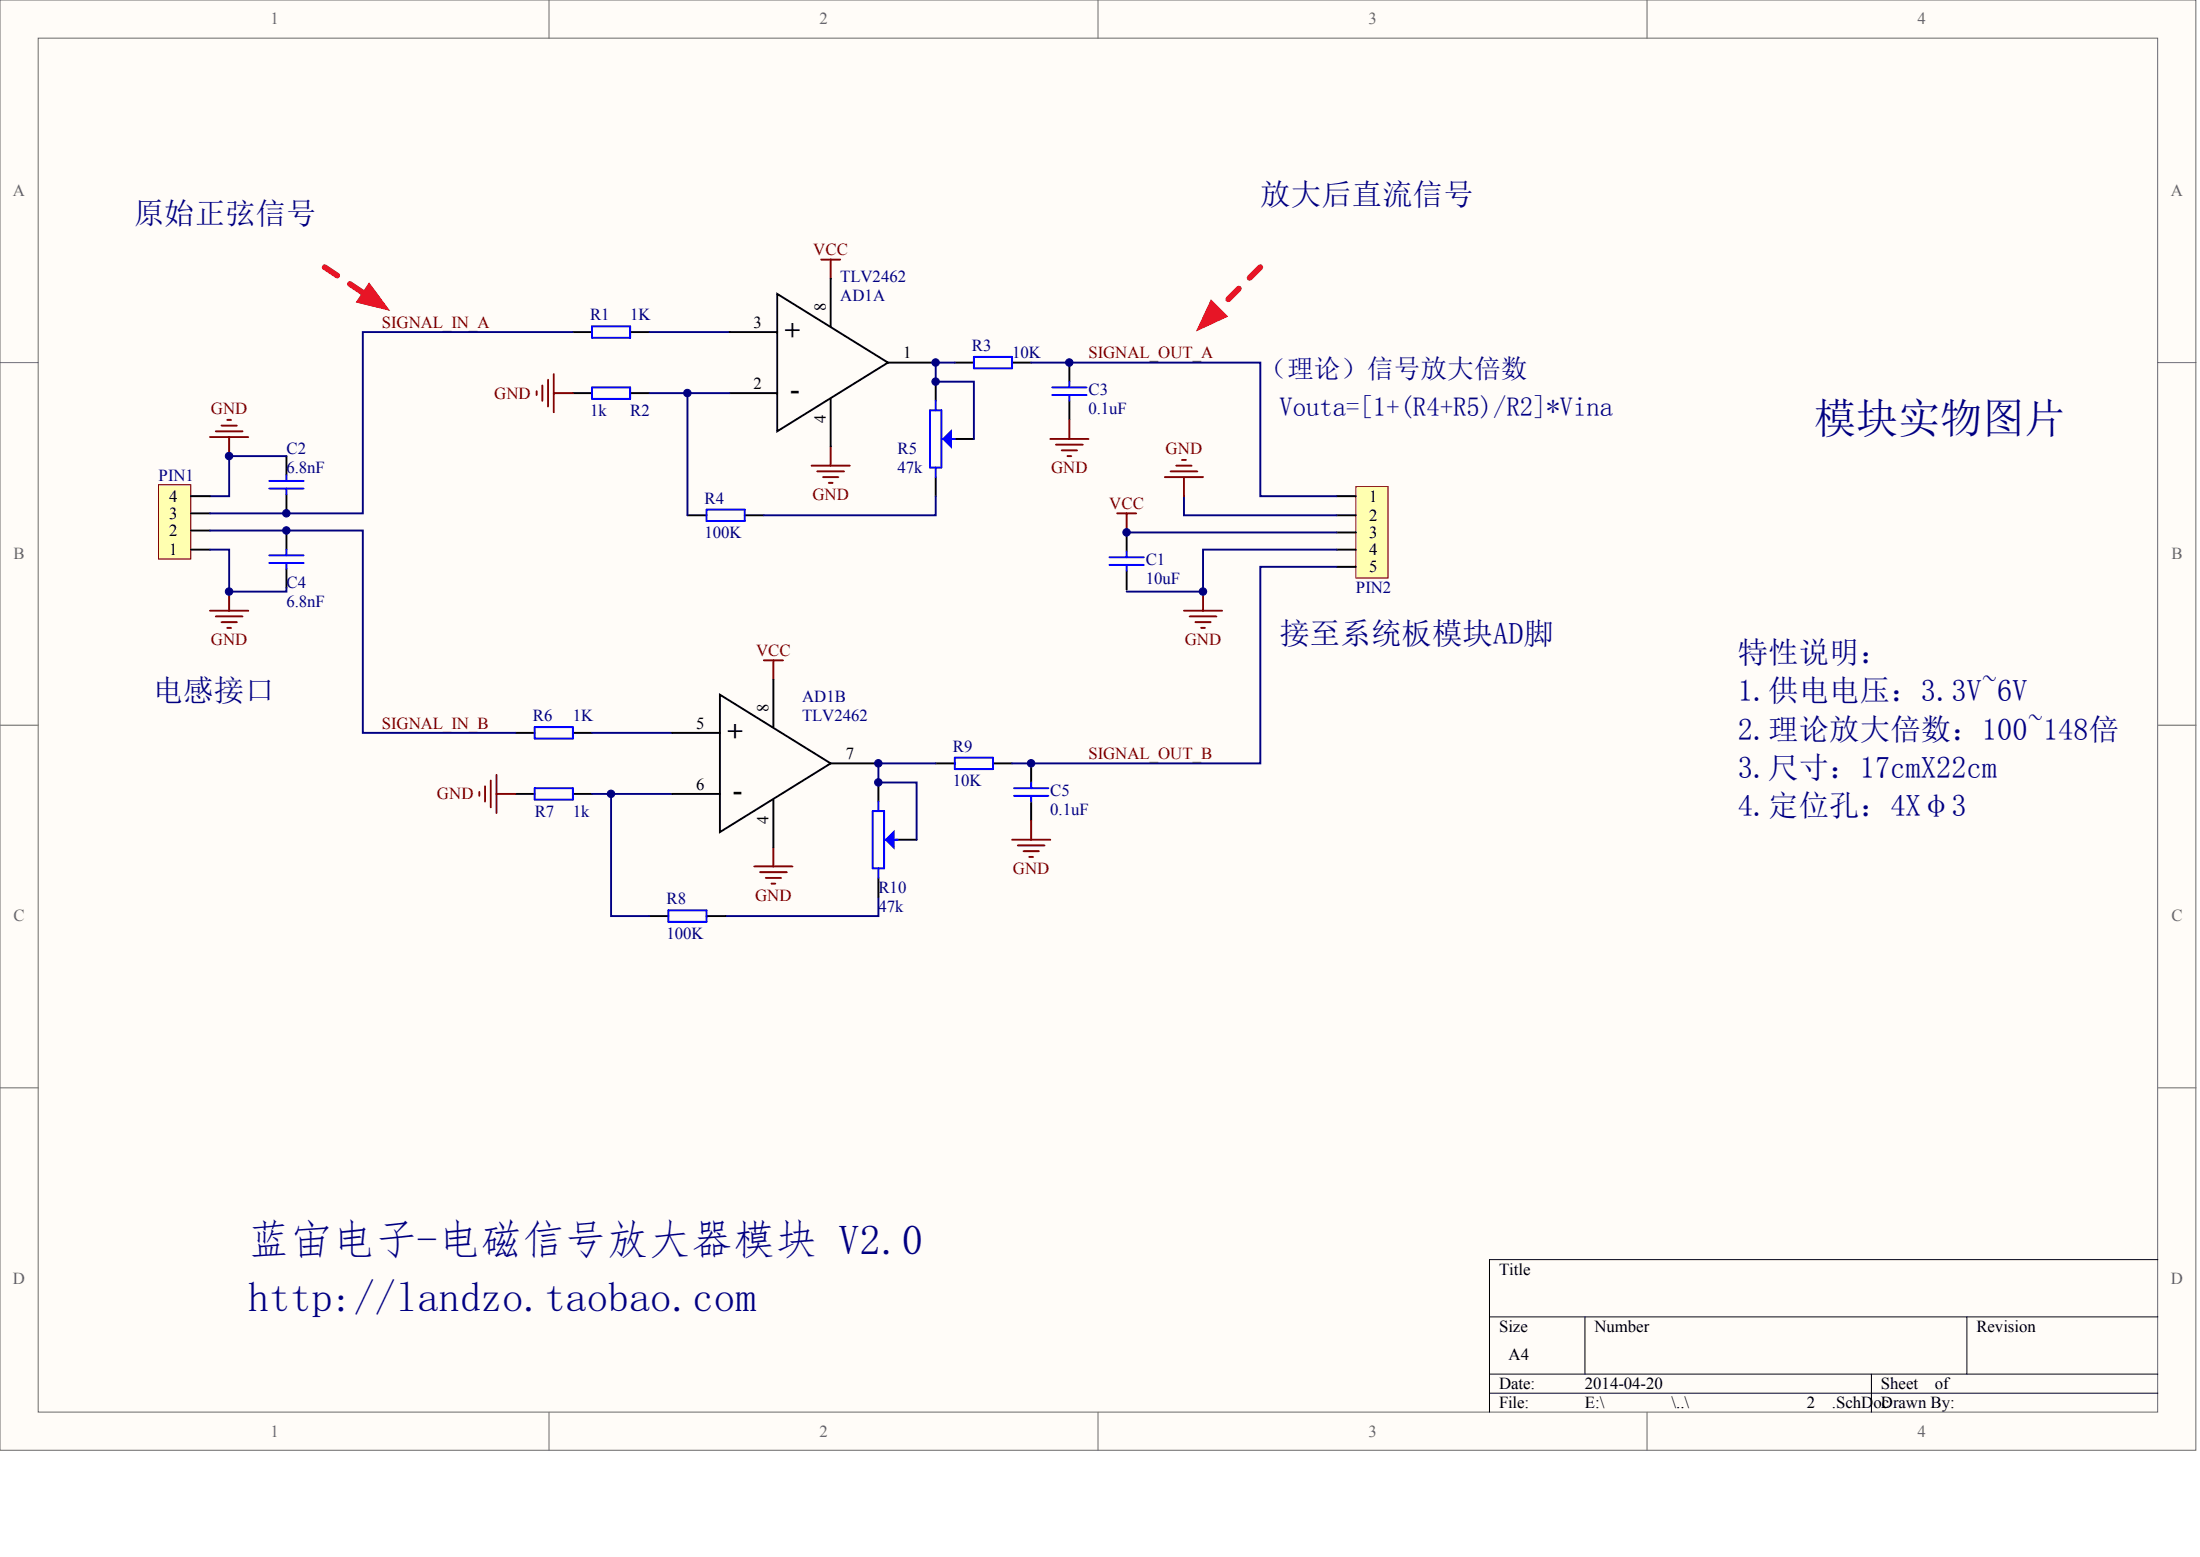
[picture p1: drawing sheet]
<svg xmlns="http://www.w3.org/2000/svg" width="840mm" height="594mm" viewBox="0 0 840 594" stroke-linecap="round" stroke-linejoin="round" font-family="sans-serif">
<g fill="#fffcf8" stroke="#696969" stroke-width=".38">
<path d="M0 0h838v553.4h-838z"/>
<path d="M14.6 14.6h808.8v524.2h-808.8z"/>
</g>
<path d="M209.5 0v14.6M419 0v14.6M628.6 0v14.6M0 138.4h14.6M823.5 138.4h14.6M0 276.7h14.6M823.5 276.7h14.6M0 415.1h14.6M823.5 415.1h14.6M209.5 538.9v14.5M419 538.9v14.5M628.6 538.9v14.5" fill="none" stroke="#696969" stroke-width=".38"/>
<path d="M823.5 480.6h-255.1v58.3M568.4 502.5h255.1M604.9 502.5v21.8M750.6 502.5v21.8M568.4 524.3h255.1M568.4 531.6h255.1M714.2 524.3v14.6" fill="none" stroke="#000" stroke-width=".38"/>
<g fill="none" stroke="#000" stroke-width=".73">
<path d="M296.6 112.1l42.3 26.3-42.3 26.2zM317 106.3v18.2M218.6 126.7h7.3M240.5 126.7h7.3M278.4 126.7h18.2M338.9 138.4h18.2M364.4 138.4h7.3M386.3 138.4h7.2M408.1 138.4v7.2M218.6 150h7.3M240.5 150h7.3M278.4 150h18.2"/>
<path d="M317 152.2v18.2M357.1 145.6v7.3M408.1 152.9v7.3M109.3 174v7.3M364.4 167.5h7.3M109.3 188.6v7.3M262.4 196.6h7.2M284.2 196.6h7.3M357.1 182v7.3M109.3 202.4v7.3M109.3 217v7.3M430 203.2v7.2"/>
<path d="M430 217.7v7.3M295.2 259.2v18.2M196.8 279.6h7.3M218.6 279.6h7.3M256.5 279.6h18.3M274.8 265.1l42.2 26.2-42.2 26.2zM317 291.3h18.2M335.2 298.6v7.2M357.1 291.3h7.3M379 291.3h7.3M393.5 291.3v7.3M196.8 302.9h7.3"/>
<path d="M218.6 302.9h7.3M256.5 302.9h18.3M295.2 305.1v18.2M393.5 305.8v7.3M335.2 335v7.3M342.5 320.4h7.3M247.8 349.5h7.3M269.6 349.5h7.3"/>
</g>
<g fill="none" stroke="#00f" stroke-width=".73">
<path d="M225.9 124.5h14.6v4.4h-14.6zM371.7 136.2h14.6v4.3h-14.6zM225.9 147.8h14.6v4.4h-14.6zM354.9 156.6h4.4v21.8h-4.4zM357.1 152.9v3.7M401.6 147.8h13.1M401.6 150.7h13.1M408.1 145.6v2.2M408.1 150.7v2.2M357.1 178.4v3.6M359.3 167.5h5.1M102.8 183.5h13.1"/>
<path d="M102.8 186.4h13.1M109.3 181.3v2.2M109.3 186.4v2.2M269.6 194.4h14.6v4.4h-14.6zM102.8 214.8h13.1M102.8 211.9h13.1M109.3 209.7v2.2M109.3 214.8v2.2M423.4 215.5h13.1M423.4 212.6h13.1M430 210.4v2.2M430 215.5v2.2"/>
<path d="M204.1 277.4h14.5v4.4h-14.5zM364.4 289.1h14.6v4.4h-14.6zM393.5 298.6v2.1M204.1 300.7h14.5v4.4h-14.5zM333.1 309.5h4.3v21.8h-4.3zM335.2 305.8v3.7M387 300.7h13.1M387 303.7h13.1M393.5 303.7v2.1M335.2 331.3v3.7M337.4 320.4h5.1M255.1 347.3h14.5v4.4h-14.5z"/>
</g>
<path d="M247.8 126.7h30.6M247.8 150h14.6M109.3 174h-21.8v15.3h-7.3M225.9 279.6h30.6M225.9 302.9h30.6M335.2 342.3v7.2h-58.3" fill="none" stroke="#000080" stroke-width=".73"/>
<g fill="none" stroke="#800000" stroke-width=".73">
<path d="M313.4 99h7.3M317 99v7.3M204.8 149.3v1.4M207 147.1v5.8M209.2 144.9v10.2M211.3 142.7v14.6M211.3 150h7.3M309.7 177.7h14.6M311.9 179.9h10.2M317 170.4v7.3M400.8 167.5h14.6M403 169.7h10.2"/>
<path d="M405.2 171.9h5.8M407.4 174h1.4M408.1 160.2v7.3M314.1 182h5.8M316.3 184.2h1.4M291.5 252h7.3M295.2 252v7.2M187.3 297.8v10.2M189.5 295.6v14.6M182.9 302.2v1.5M185.1 300v5.8M189.5 302.9h7.3"/>
<path d="M393.5 313.1v7.3M287.9 330.6h14.5M290.1 332.8h10.2M292.2 335h5.9M294.4 337.2h1.5M295.2 323.3v7.3M386.3 320.4h14.5M388.4 322.6h10.2M390.6 324.8h5.9M392.8 327h1.5"/>
</g>
<g fill="#00f" stroke="#00f" stroke-width=".73">
<path d="M360 167.5l2.9-2.9v5.8z"/>
<path d="M338.2 320.4l2.9-2.9v5.8z"/>
</g>
<path d="M517.4 185.7h12.4v34.9h-12.4z" fill="#ffffb0" stroke="#800000" stroke-width=".38"/>
<path d="M510.1 189.3h7.3M510.1 196.6h7.3M510.1 203.2h7.3M510.1 209.7h7.3M510.1 216.3h7.3" fill="none" stroke="#000" stroke-width=".73"/>
<g fill="none" stroke="#800000" stroke-width=".73">
<path d="M80.2 166.8h14.5M82.4 164.6h10.2M84.5 162.4h5.9M86.7 160.2h1.5M87.5 166.8v7.2M446.7 179.9h10.2M448.9 177.7h5.9M451.1 175.5h1.5M426.3 195.9h7.3M430 195.9v7.3M444.6 182h14.5M451.8 182v7.3"/>
<path d="M80.2 233h14.5M82.4 235.2h10.2M84.5 237.4h5.9M86.7 239.6h1.5M87.5 225.7v7.3M451.8 233h14.6M454 235.2h10.2M456.2 237.4h5.8M458.4 239.6h1.5M459.1 225.7v7.3"/>
</g>
<path d="M393.5 138.4h87.5v50.9h29.1M451.8 189.3v7.3h58.3" fill="none" stroke="#000080" stroke-width=".73"/>
<path d="M60.5 185h12.3v28.3h-12.3z" fill="#ffffb0" stroke="#800000" stroke-width=".38"/>
<path d="M72.9 195.9h7.3M72.9 189.3h7.3M72.9 209.7h7.3M72.9 202.4h7.3" fill="none" stroke="#000" stroke-width=".73"/>
<path d="M218.6 126.7h-80.1v69.2h-58.3M364.4 138.4h-7.3v7.2h14.6v21.9M278.4 150h-16v46.6M357.1 189.3v7.3h-65.6M80.2 202.4h58.3v77.2h58.3M80.2 209.7h7.3v16h21.8v-1.4M430 203.2h80.1M510.1 216.3h-29.1v75h-94.7M510.1 209.7h-51v16h-29.1M357.1 291.3h-21.9v7.3h14.6v21.8M233.2 302.9v46.6h14.6" fill="none" stroke="#000080" stroke-width=".73"/>
<path d="M123.9 101.9l21.9 14.6M481 101.9l-21.9 21.9" fill="none" stroke="#ee0e22" stroke-width="2.2" stroke-dasharray="5.8 5.8"/>
<g fill="#ee0e22" stroke="#ee0e22" stroke-width=".38">
<path d="M140.9 108.1l7.6 10.2-12.4-3z"/>
<path d="M462.2 114.5l6.2 6.2-11.6 5.4z"/>
</g>
<g fill="#000080" stroke="#000080" stroke-width=".38">
<circle cx="87.4" cy="225.7" r="1.42"/>
<circle cx="87.4" cy="174" r="1.42"/>
<circle cx="109.3" cy="202.4" r="1.42"/>
<circle cx="109.3" cy="195.8" r="1.42"/>
<circle cx="233.2" cy="302.9" r="1.42"/>
<circle cx="262.3" cy="150" r="1.42"/>
<circle cx="335.2" cy="298.5" r="1.42"/>
<circle cx="335.2" cy="291.2" r="1.42"/>
<circle cx="357.1" cy="145.6" r="1.42"/>
<circle cx="357.1" cy="138.3" r="1.42"/>
<circle cx="393.5" cy="291.2" r="1.42"/>
<circle cx="408.1" cy="138.3" r="1.42"/>
<circle cx="429.9" cy="203.1" r="1.42"/>
<circle cx="459.1" cy="225.7" r="1.42"/>
</g>
<g font-size="16" fill="#000080">
<text x="692.3" y="165.2">模块实物图片</text>
<text x="94.7" y="478.3">蓝宙电子-</text>
<text x="167.2" y="478.3">电磁信号放大器模块 V.</text>
<text x="328.2" y="478.3">20</text>
<text x="94.7" y="500.2">ht:/adotoa.o</text>
<text x="102.8" y="500.2">tp/lnz.abocm</text>
</g>
<g font-size="11.6" fill="#000080">
<text x="481" y="78.3">放大后直流信号</text>
<text x="51" y="85.6">原始正弦信号</text>
<text x="488.3" y="245.8">接至系统板模块AD脚</text>
<text x="663.2" y="253.1">特性说明：</text>
<text x="58.3" y="267.7">电感接口</text>
<text x="663.2" y="267.7">1.供电电压：3.3V~6V</text>
<text x="663.2" y="282.2">2.理论放大倍数：100~148倍</text>
<text x="663.2" y="296.8">3.尺寸：17cmX22cm</text>
<text x="663.2" y="311.3">4.定位孔：4Xφ3</text>
</g>
<g font-size="10.3">
<text x="299.5" y="129.3">+</text>
<text x="301.7" y="151.9">-</text>
<text x="277.7" y="282.2">+</text>
<text x="279.9" y="304.8">-</text>
</g>
<g font-size="10.2" fill="#000080">
<text x="481" y="144.2">（理论）信号放大倍数</text>
<text x="488.3" y="158.8">Vouta=[1+(R4+R5)/R2]*Vina</text>
</g>
<g font-size="6.4" fill="#696969">
<text x="103.2" y="9.3">1</text>
<text x="312.7" y="9.3">2</text>
<text x="522.2" y="9.3">3</text>
<text x="731.8" y="9.3">4</text>
<text x="5" y="74.9">A</text>
<text x="828.5" y="74.9">A</text>
<text x="5.2" y="213.2">B</text>
<text x="828.7" y="213.2">B</text>
<text x="5.2" y="351.6">C</text>
<text x="828.7" y="351.6">C</text>
<text x="5" y="490">D</text>
<text x="828.5" y="490">D</text>
<text x="103.2" y="548.2">1</text>
<text x="312.7" y="548.2">2</text>
<text x="522.2" y="548.2">3</text>
<text x="731.8" y="548.2">4</text>
</g>
<g font-size="6.4" fill="#800000">
<text x="310.4" y="97.5">VCC</text>
<text x="145.8" y="125.1">SIGNAL_IN_A</text>
<text x="415.4" y="136.8">SIGNAL_OUT_A</text>
<text x="188.6" y="152.1">GND</text>
<text x="80.5" y="157.9">GND</text>
<text x="444.8" y="173.2">GND</text>
<text x="401.1" y="180.5">GND</text>
<text x="310" y="190.7">GND</text>
<text x="423.3" y="194.3">VCC</text>
<text x="80.5" y="246">GND</text>
<text x="288.5" y="250.4">VCC</text>
<text x="452.1" y="246">GND</text>
<text x="145.8" y="278.1">SIGNAL_IN_B</text>
<text x="415.4" y="289.7">SIGNAL_OUT_B</text>
<text x="166.7" y="305">GND</text>
<text x="386.5" y="333.4">GND</text>
<text x="288.2" y="343.6">GND</text>
</g>
<g font-size="6.4" fill="#000080">
<text x="320.7" y="107.7">TLV2462</text>
<text x="320.7" y="114.9">AD1A</text>
<text x="225.2" y="122.2">R1</text>
<text x="240.5" y="122.2">1K</text>
<text x="370.9" y="133.9">R3</text>
<text x="386.3" y="136.8">10K</text>
<text x="415.4" y="150.6">C3</text>
<text x="225.2" y="158.6">1k</text>
<text x="240.5" y="158.6">R2</text>
<text x="415.4" y="157.9">0.1uF</text>
<text x="109.3" y="173.2">C2</text>
<text x="342.5" y="173.2">R5</text>
<text x="60.5" y="183.4">PIN1</text>
<text x="109.3" y="180.5">6.8nF</text>
<text x="342.5" y="180.5">47k</text>
<text x="268.9" y="192.1">R4</text>
<text x="268.9" y="205.2">100K</text>
<text x="437.3" y="215.4">C1</text>
<text x="109.3" y="224.2">C4</text>
<text x="437.3" y="222.7">10uF</text>
<text x="517.4" y="226.4">PIN2</text>
<text x="109.3" y="231.4">6.8nF</text>
<text x="306.1" y="267.9">AD1B</text>
<text x="203.3" y="275.1">R6</text>
<text x="218.6" y="275.1">1K</text>
<text x="306.1" y="275.1">TLV2462</text>
<text x="363.7" y="286.8">R9</text>
<text x="363.7" y="299.9">10K</text>
<text x="400.8" y="303.5">C5</text>
<text x="204.1" y="311.5">R7</text>
<text x="218.6" y="311.5">1k</text>
<text x="400.8" y="310.8">0.1uF</text>
<text x="335.2" y="340.7">R10</text>
<text x="254.3" y="345">R8</text>
<text x="335.2" y="348">47k</text>
<text x="254.3" y="358.2">100K</text>
</g>
<g font-size="6.4">
<text x="287.6" y="125.1">3</text>
<text x="344.7" y="136.8">1</text>
<text x="287.6" y="148.4">2</text>
<text x="64.6" y="191.4">4</text>
<text x="522.5" y="191.4">1</text>
<text x="64.6" y="198">3</text>
<text x="522.5" y="198.7">2</text>
<text x="64.6" y="204.5">2</text>
<text x="522.5" y="205.2">3</text>
<text x="64.6" y="211.8">1</text>
<text x="522.5" y="211.8">4</text>
<text x="522.5" y="218.3">5</text>
<text x="265.7" y="278.1">5</text>
<text x="322.8" y="289.7">7</text>
<text x="265.7" y="301.4">6</text>
<text x="572.1" y="486.3">Title</text>
<text x="572.1" y="508.2">Size</text>
<text x="608.5" y="508.2">Number</text>
<text x="754.3" y="508.2">Revision</text>
<text x="575.7" y="519.1">A4</text>
<text x="572.1" y="530">Date:</text>
<text x="604.9" y="530">2014-04-20</text>
<text x="717.8" y="530">Sheet</text>
<text x="738.4" y="530">of</text>
<text x="572.1" y="537.3">File:</text>
<text x="604.9" y="537.3">E:\</text>
<text x="637.9" y="537.3">\..\</text>
<text x="689.5" y="537.3">2</text>
<text x="699.1" y="537.3">.SchDoc</text>
<text x="717.8" y="537.3">Drawn By:</text>
</g>
<g font-size="6.3">
<text x="315.2" y="118.7" transform="rotate(-90 315.2 118.7)">8</text>
<text x="315.2" y="161.3" transform="rotate(-90 315.2 161.3)">4</text>
<text x="293.3" y="271.6" transform="rotate(-90 293.3 271.6)">8</text>
<text x="293.3" y="314.2" transform="rotate(-90 293.3 314.2)">4</text>
</g>
</svg>
